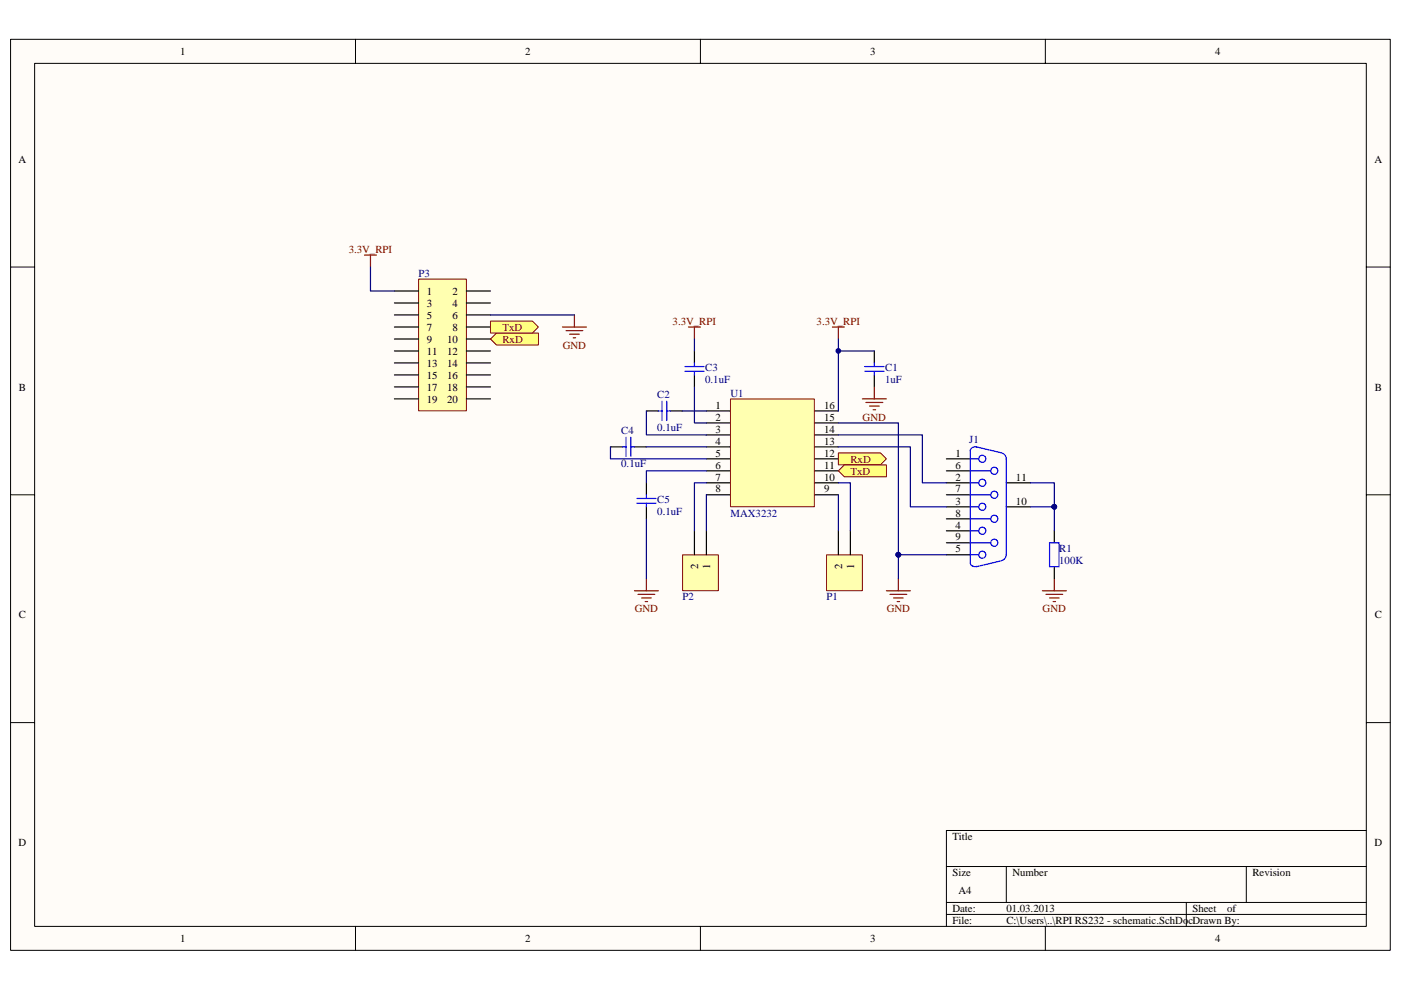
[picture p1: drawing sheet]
<svg xmlns="http://www.w3.org/2000/svg" width="297mm" height="210mm" viewBox="0 0 297 210" stroke-linecap="round" stroke-linejoin="round" font-family="sans-serif">
<path d="M2.3 8.4h292.5v193.2h-292.5z" fill="#fffcf8"/>
<path d="M2.2 8.3h292.6v193.3h-292.6z" fill="none" stroke="#000" stroke-width=".21"/>
<path d="M7.4 13.5h282.3v183h-282.3z" fill="#fffcf8"/>
<g fill="none" stroke="#000" stroke-width=".21">
<path d="M7.3 13.4h282.4v183.1h-282.4zM75.4 8.3v5.1M148.5 8.3v5.1M221.6 8.3v5.1M2.2 56.6h5.1M289.7 56.6h5.1M2.2 104.9h5.1M289.7 104.9h5.1M2.2 153.3h5.1M289.7 153.3h5.1M289.7 176.1h-89v20.4M75.4 196.5v5.1"/>
<path d="M148.5 196.5v5.1M200.7 183.8h89M200.7 191.4h89M200.7 194h89M213.4 183.8v7.6M221.6 196.5v5.1M251.5 191.4v5.1M264.2 183.8v7.6"/>
</g>
<g fill="none" stroke="#000" stroke-width=".25">
<path d="M149.8 87.2h5.1M149.8 89.7h5.1M149.8 92.2h5.1M149.8 94.8h5.1M149.8 97.3h5.1M149.8 99.9h5.1M172.7 87.2h5.1M172.7 89.7h5.1M172.7 92.2h5.1M172.7 94.8h5.1M172.7 97.3h5.1M172.7 99.9h5.1"/>
<path d="M149.8 102.4h5.1M149.8 104.9h5.1M172.7 102.4h5.1M172.7 104.9h5.1"/>
</g>
<path d="M154.9 84.6h17.8v22.9h-17.8z" fill="#ffffb0"/>
<path d="M154.9 84.6h17.8v22.9h-17.8z" fill="none" stroke="#800000" stroke-width=".21"/>
<g fill="none" stroke="#00f" stroke-width=".25">
<path d="M205.7 97.3h1.8M205.7 99.9h4.4M205.7 95.5v23.9M207 94.8l5.3 1.3M207.1 94.8a.95 .95 0 0 0-1.4 .8M212.4 96.1a1.26 1.26 0 0 1 .9 1.2l.1 20.4a1.3 1.3 0 0 1-1 1.2M205.7 102.4h1.8M205.7 107.5h1.8M205.7 112.6h1.8M205.7 117.7h1.8M205.7 104.9h4.4M205.7 110h4.4"/>
<path d="M205.7 115.1h4.4M205.7 119.4a.95 .95 0 0 0 1.4 .7M212.3 118.9l-5.3 1.3M222.5 115.1h2v5.1h-2z"/>
<circle cx="208.3" cy="97.3" r=".75"/>
<circle cx="210.8" cy="99.9" r=".75"/>
<circle cx="208.3" cy="102.4" r=".75"/>
<circle cx="208.3" cy="117.7" r=".75"/>
<circle cx="208.3" cy="112.6" r=".75"/>
<circle cx="208.3" cy="107.5" r=".75"/>
<circle cx="210.8" cy="104.9" r=".75"/>
<circle cx="210.8" cy="115.1" r=".75"/>
<circle cx="210.8" cy="110" r=".75"/>
</g>
<g fill="none" stroke="#000" stroke-width=".25">
<path d="M200.7 97.3h5M200.7 99.9h5M200.7 102.4h5M200.7 107.5h5M200.7 112.6h5M200.7 117.7h5M200.7 104.9h5M200.7 110h5M200.7 115.1h5M213.4 102.4h5.1M213.4 107.5h5.1M223.5 112.6v2.5"/>
<path d="M223.5 120.2v2.5"/>
</g>
<path d="M177.8 94.8h15.2v12.7h7.7M177.8 92.2h17.8v10.2h5.1M218.5 102.4h5v5.1" fill="none" stroke="#000080" stroke-width=".25"/>
<path d="M187.9 125.3h5.1M188.7 126.1h3.6M189.5 126.8h2M190.2 127.6h.5M190.5 122.7v2.6M221 125.3h5.1M221.8 126.1h3.5M222.5 126.8h2.1M223.3 127.6h.5M223.5 122.7v2.6" fill="none" stroke="#800000" stroke-width=".25"/>
<circle cx="223.5" cy="107.5" r=".49" fill="#000080" stroke="#000080" stroke-width=".21"/>
<path d="M175.3 117.7h7.5v7.6h-7.5z" fill="#ffffb0"/>
<path d="M175.2 117.7h7.6v7.6h-7.6z" fill="none" stroke="#800000" stroke-width=".21"/>
<path d="M177.8 112.6v5.1M180.3 112.6v5.1" fill="none" stroke="#000" stroke-width=".25"/>
<path d="M144.7 117.7h7.6v7.6h-7.6z" fill="#ffffb0"/>
<path d="M144.7 117.7h7.6v7.6h-7.6z" fill="none" stroke="#800000" stroke-width=".21"/>
<path d="M147.2 74.4v2.6M147.2 79.5v2.6M185.4 74.4v2.6M185.4 79.5v2.6M129.4 94.8h2.6M134.5 94.8h2.6M137.1 87.2h2.5M142.1 87.2h2.6M137.1 102.4v2.5M137.1 107.5v2.5M147.2 112.6v5.1M149.8 112.6v5.1" fill="none" stroke="#000" stroke-width=".25"/>
<g fill="none" stroke="#000080" stroke-width=".25">
<path d="M147.2 71.9v2.5M177.8 71.9v15.3M177.8 74.4h7.6M129.4 94.8v2.5h20.4M137.1 94.8h12.7M137.1 87.2v5h12.7M144.7 87.2h5.1M147.2 82.1v7.6h2.6M149.8 99.9h-12.7v2.5M177.8 89.7h12.7v28M137.1 110v12.7M149.8 102.4h-2.6v10.2"/>
<path d="M149.8 104.9v7.7M177.8 104.9v7.7M177.8 102.4h2.5v10.2M190.5 117.7h10.2M190.5 117.7v5M218.5 107.5h5v5.1"/>
</g>
<g fill="#000080" stroke="#000080" stroke-width=".21">
<circle cx="223.5" cy="107.5" r=".49"/>
<circle cx="190.5" cy="117.7" r=".5"/>
<circle cx="177.7" cy="74.4" r=".5"/>
</g>
<g fill="none" stroke="#800000" stroke-width=".25">
<path d="M146 69.4h2.5M147.2 69.4v2.5M176.5 69.4h2.5M177.8 69.4v2.5M182.8 84.6h5.1M183.6 85.4h3.6M184.4 86.1h2M185.1 86.9h.5M185.4 82.1v2.5M134.5 125.3h5.1M135.3 126.1h3.5M136 126.8h2.1"/>
<path d="M136.8 127.6h.5M137.1 122.7v2.6"/>
</g>
<g fill="none" stroke="#00f" stroke-width=".25">
<path d="M145.2 78.8h4.1M145.2 77.7h4.1M147.2 77v.7M147.2 78.8v.7M183.3 77.7h4.1M183.3 78.8h4.1M185.4 77v.7M185.4 78.8v.7M132 94.8h.7M132.7 92.8v4M133.7 92.8v4M133.7 94.8h.8"/>
<path d="M139.6 87.2h.8M140.4 85.1v4.1M141.4 85.1v4.1M141.4 87.2h.7M135 106.7h4.1M135 105.7h4.1M137.1 104.9v.8M137.1 106.7v.8"/>
</g>
<path d="M88.8 59.2h10.1v27.9h-10.1z" fill="#ffffb0"/>
<path d="M88.7 59.2h10.2v27.9h-10.2z" fill="none" stroke="#800000" stroke-width=".21"/>
<g fill="none" stroke="#000" stroke-width=".25">
<path d="M83.6 61.7h5.1M83.6 64.3h5.1M83.6 66.8h5.1M83.6 69.4h5.1M83.6 71.9h5.1M83.6 74.4h5.1M83.6 77h5.1M83.6 79.5h5.1M98.9 61.7h5.1M98.9 64.3h5.1M98.9 66.8h5.1M98.9 69.4h5.1"/>
<path d="M98.9 71.9h5.1M98.9 74.4h5.1M98.9 77h5.1M98.9 79.5h5.1M83.6 82.1h5.1M83.6 84.6h5.1M98.9 82.1h5.1M98.9 84.6h5.1"/>
</g>
<path d="M77.3 54.1h2.5M78.5 54.1v2.5M119.2 69.4h5.1M120 70.1h3.6M120.8 70.9h2M121.5 71.6h.5M121.8 66.8v2.6" fill="none" stroke="#800000" stroke-width=".25"/>
<path d="M78.5 56.6v5.1h5.1M104 66.8h17.8" fill="none" stroke="#000080" stroke-width=".25"/>
<g fill="#ffff80" stroke="#800000" stroke-width=".21">
<path d="M177.8 96.1h8.9l1.2 1.2-1.2 1.3h-8.9z" fill-rule="evenodd"/>
<path d="M177.8 99.9l1.2-1.3h8.9v2.5h-8.9z" fill-rule="evenodd"/>
<path d="M104 71.9l1.3-1.3h8.8v2.6h-8.8z" fill-rule="evenodd"/>
<path d="M104 68.1h8.9l1.2 1.3-1.2 1.2h-8.9z" fill-rule="evenodd"/>
</g>
<g font-size="2.3">
<text x="38.2" y="11.7">1</text>
<text x="111.4" y="11.7">2</text>
<text x="184.5" y="11.7">3</text>
<text x="257.6" y="11.7">4</text>
<text x="4" y="34.5">A</text>
<text x="291.4" y="34.5">A</text>
<text x="90.5" y="62.5">1</text>
<text x="90.5" y="65">3</text>
<text x="96" y="62.5">2</text>
<text x="96" y="65">4</text>
<text x="90.5" y="67.6">5</text>
<text x="90.5" y="70.1">7</text>
<text x="96" y="67.6">6</text>
<text x="96" y="70.1">8</text>
<text x="90.5" y="72.7">9</text>
<text x="90.5" y="75.2">11</text>
<text x="90.5" y="77.8">13</text>
<text x="94.8" y="72.7">10</text>
<text x="94.8" y="75.2">12</text>
<text x="94.8" y="77.8">14</text>
<text x="4" y="82.8">B</text>
<text x="90.5" y="80.3">15</text>
<text x="90.5" y="82.8">17</text>
<text x="94.8" y="80.3">16</text>
<text x="94.8" y="82.8">18</text>
<text x="291.5" y="82.8">B</text>
<text x="90.5" y="85.4">19</text>
<text x="94.8" y="85.4">20</text>
<text x="151.7" y="86.7">1</text>
<text x="151.7" y="89.2">2</text>
<text x="174.7" y="86.7">16</text>
<text x="174.7" y="89.2">15</text>
<text x="151.7" y="91.8">3</text>
<text x="151.7" y="94.3">4</text>
<text x="174.7" y="91.8">14</text>
<text x="174.7" y="94.3">13</text>
<text x="151.7" y="96.8">5</text>
<text x="151.7" y="99.4">6</text>
<text x="151.7" y="101.9">7</text>
<text x="174.7" y="101.9">10</text>
<text x="174.7" y="99.4">11</text>
<text x="174.7" y="96.8">12</text>
<text x="202.6" y="96.8">1</text>
<text x="202.6" y="101.9">2</text>
<text x="202.6" y="99.4">6</text>
<text x="215.4" y="101.9">11</text>
<text x="151.7" y="104.5">8</text>
<text x="174.7" y="104.5">9</text>
<text x="202.6" y="107">3</text>
<text x="202.6" y="104.5">7</text>
<text x="215.4" y="107">10</text>
<text x="202.6" y="112.1">4</text>
<text x="202.6" y="109.6">8</text>
<text x="202.6" y="117.2">5</text>
<text x="202.6" y="114.6">9</text>
<text x="148" y="120.6" transform="rotate(-90 148 120.6)">2</text>
<text x="150.6" y="120.6" transform="rotate(-90 150.6 120.6)">1</text>
<text x="178.5" y="120.6" transform="rotate(-90 178.5 120.6)">2</text>
<text x="181.1" y="120.6" transform="rotate(-90 181.1 120.6)">1</text>
<text x="4" y="131.2">C</text>
<text x="291.5" y="131.2">C</text>
<text x="4" y="179.5">D</text>
<text x="201.9" y="178.2">Title</text>
<text x="291.4" y="179.5">D</text>
<text x="201.9" y="185.8">Size</text>
<text x="214.6" y="185.8">Number</text>
<text x="265.5" y="185.8">Revision</text>
<text x="203.2" y="189.7">A4</text>
<text x="201.9" y="193.5">Date:</text>
<text x="201.9" y="196">File:</text>
<text x="213.4" y="193.5">01.03.2013</text>
<text x="213.4" y="196">C:\Users\..\RPI RS232 - schematic.SchDocDrawn By:</text>
<text x="252.8" y="193.5">Sheet</text>
<text x="260.2" y="193.5">of</text>
<text x="38.2" y="199.8">1</text>
<text x="111.4" y="199.8">2</text>
<text x="184.5" y="199.8">3</text>
<text x="257.6" y="199.8">4</text>
</g>
<g font-size="2.3" fill="#800000">
<text x="73.9" y="53.6">3.3V_RPI</text>
<text x="106.5" y="70.1">TxD</text>
<text x="142.6" y="68.9">3.3V_RPI</text>
<text x="173.1" y="68.9">3.3V_RPI</text>
<text x="106.5" y="72.7">RxD</text>
<text x="119.3" y="74">GND</text>
<text x="182.9" y="89.2">GND</text>
<text x="180.3" y="98.1">RxD</text>
<text x="180.3" y="100.6">TxD</text>
<text x="134.6" y="129.9">GND</text>
<text x="188" y="129.9">GND</text>
<text x="221.1" y="129.9">GND</text>
</g>
<g font-size="2.3" fill="#000080">
<text x="88.7" y="58.7">P3</text>
<text x="149.5" y="81.3">0.1uF</text>
<text x="149.5" y="78.8">C3</text>
<text x="187.7" y="81.3">1uF</text>
<text x="187.7" y="78.8">C1</text>
<text x="139.4" y="84.4">C2</text>
<text x="154.9" y="84.1">U1</text>
<text x="131.7" y="92">C4</text>
<text x="139.4" y="91.5">0.1uF</text>
<text x="205.5" y="94">J1</text>
<text x="131.7" y="99.1">0.1uF</text>
<text x="139.4" y="106.8">C5</text>
<text x="139.4" y="109.3">0.1uF</text>
<text x="154.9" y="109.6">MAX3232</text>
<text x="224.6" y="119.7">100K</text>
<text x="224.6" y="117.2">R1</text>
<text x="144.7" y="127.4">P2</text>
<text x="175.2" y="127.4">P1</text>
</g>
</svg>
